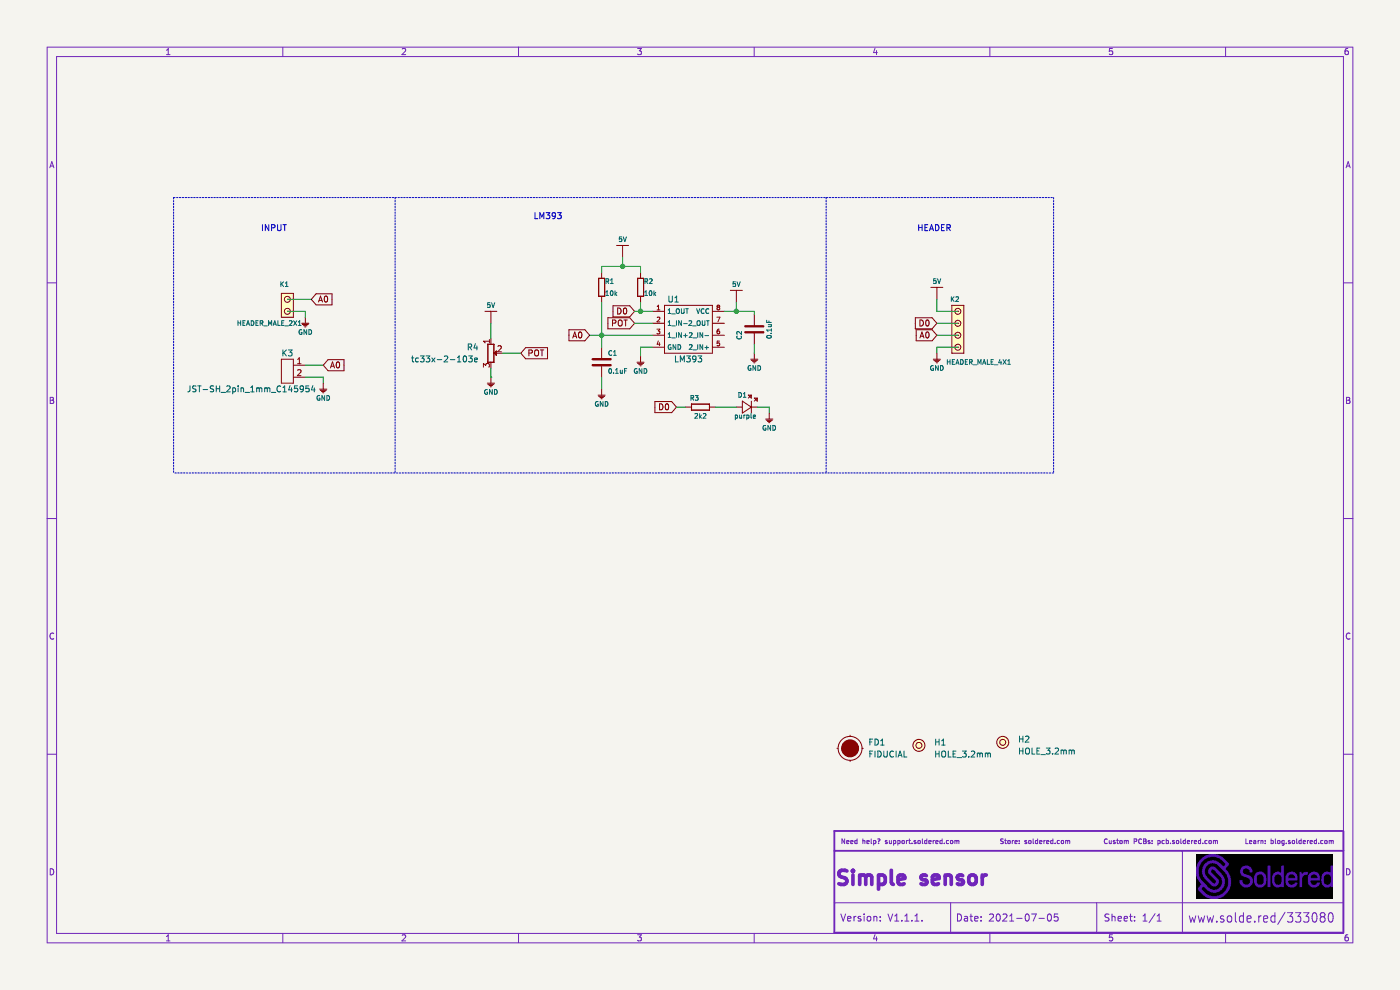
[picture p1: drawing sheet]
(kicad_sch (version 20210621) (generator eeschema)

 (paper "A4")

 (title_block
  (title "Simple sensor")
  (date "2021-07-05")
  (rev "V1.1.1.")
  (company "SOLDERED")
  (comment 1 "333080"))

 (lib_symbols
  (symbol "e-radionica.com schematics:0402LED" (pin_numbers hide) (pin_names (offset 0.254) hide) (in_bom yes) (on_board yes)
   (property "Reference" "D" (id 0) (at -0.635 2.54 0) (effects (font (size 1 1))))
   (property "Value" "0402LED" (id 1) (at 0 -2.54 0) (effects (font (size 1 1))))
   (property "Footprint" "e-radionica.com footprinti:0402LED" (id 2) (at 0 5.08 0) (effects (font (size 1 1)) hide))
   (property "Datasheet" "" (id 3) (at 0 0 0) (effects (font (size 1 1)) hide))
   (property "Package" "0402" (id 4) (at 0 0 0) (effects (font (size 1.27 1.27)) hide))
   (symbol "0402LED_0_1"
    (polyline (pts (xy -0.635 1.27) (xy 1.27 0)) (stroke (width 0.0006)) (fill (type none)))
    (polyline (pts (xy 0.635 1.905) (xy 1.27 2.54)) (stroke (width 0.0006)) (fill (type none)))
    (polyline (pts (xy 1.27 1.27) (xy 1.27 -1.27)) (stroke (width 0.0006)) (fill (type none)))
    (polyline (pts (xy 1.905 1.27) (xy 2.54 1.905)) (stroke (width 0.0006)) (fill (type none)))
    (polyline (pts (xy -0.635 1.27) (xy -0.635 -1.27) (xy 1.27 0)) (stroke (width 0.0006)) (fill (type none)))
    (polyline (pts (xy 1.27 2.54) (xy 0.635 2.54) (xy 1.27 1.905) (xy 1.27 2.54)) (stroke (width 0.0006)) (fill (type none)))
    (polyline (pts (xy 2.54 1.905) (xy 1.905 1.905) (xy 2.54 1.27) (xy 2.54 1.905)) (stroke (width 0.0006)) (fill (type none))))
   (symbol "0402LED_1_1"
    (pin passive line (at -1.905 0 0) (length 1.27) (name "A" (effects (font (size 1.27 1.27)))) (number "1" (effects (font (size 1.27 1.27)))))
    (pin passive line (at 2.54 0 180) (length 1.27) (name "K" (effects (font (size 1.27 1.27)))) (number "2" (effects (font (size 1.27 1.27)))))))
  (symbol "e-radionica.com schematics:0402R" (pin_numbers hide) (pin_names (offset 0.254)) (in_bom yes) (on_board yes)
   (property "Reference" "R" (id 0) (at -1.905 1.27 0) (effects (font (size 1 1))))
   (property "Value" "0402R" (id 1) (at 0 -1.27 0) (effects (font (size 1 1))))
   (property "Footprint" "e-radionica.com footprinti:0402R" (id 2) (at -2.54 1.905 0) (effects (font (size 1 1)) hide))
   (property "Datasheet" "" (id 3) (at -2.54 1.905 0) (effects (font (size 1 1)) hide))
   (symbol "0402R_0_1"
    (rectangle (start -1.905 -0.635) (end 1.905 -0.6604) (stroke (width 0.1)) (fill (type none)))
    (rectangle (start -1.905 0.635) (end -1.8796 -0.635) (stroke (width 0.1)) (fill (type none)))
    (rectangle (start -1.905 0.635) (end 1.905 0.6096) (stroke (width 0.1)) (fill (type none)))
    (rectangle (start 1.905 0.635) (end 1.9304 -0.635) (stroke (width 0.1)) (fill (type none))))
   (symbol "0402R_1_1"
    (pin passive line (at -3.175 0 0) (length 1.27) (name "~" (effects (font (size 1.27 1.27)))) (number "1" (effects (font (size 1.27 1.27)))))
    (pin passive line (at 3.175 0 180) (length 1.27) (name "~" (effects (font (size 1.27 1.27)))) (number "2" (effects (font (size 1.27 1.27)))))))
  (symbol "e-radionica.com schematics:0603C" (pin_numbers hide) (pin_names (offset 0.002)) (in_bom yes) (on_board yes)
   (property "Reference" "C" (id 0) (at -0.635 3.175 0) (effects (font (size 1 1))))
   (property "Value" "0603C" (id 1) (at 0 -3.175 0) (effects (font (size 1 1))))
   (property "Footprint" "e-radionica.com footprinti:0603C" (id 2) (at 0 0 0) (effects (font (size 1 1)) hide))
   (property "Datasheet" "" (id 3) (at 0 0 0) (effects (font (size 1 1)) hide))
   (symbol "0603C_0_1"
    (polyline (pts (xy -0.635 1.905) (xy -0.635 -1.905)) (stroke (width 0.5)) (fill (type none)))
    (polyline (pts (xy 0.635 1.905) (xy 0.635 -1.905)) (stroke (width 0.5)) (fill (type none))))
   (symbol "0603C_1_1"
    (pin passive line (at -3.175 0 0) (length 2.54) (name "~" (effects (font (size 1.27 1.27)))) (number "1" (effects (font (size 1.27 1.27)))))
    (pin passive line (at 3.175 0 180) (length 2.54) (name "~" (effects (font (size 1.27 1.27)))) (number "2" (effects (font (size 1.27 1.27)))))))
  (symbol "e-radionica.com schematics:0603R" (pin_numbers hide) (pin_names (offset 0.254)) (in_bom yes) (on_board yes)
   (property "Reference" "R" (id 0) (at -1.905 1.905 0) (effects (font (size 1 1))))
   (property "Value" "0603R" (id 1) (at 0 -1.905 0) (effects (font (size 1 1))))
   (property "Footprint" "e-radionica.com footprinti:0603R" (id 2) (at -0.635 1.905 0) (effects (font (size 1 1)) hide))
   (property "Datasheet" "" (id 3) (at -0.635 1.905 0) (effects (font (size 1 1)) hide))
   (symbol "0603R_0_1"
    (rectangle (start -1.905 -0.635) (end 1.905 -0.6604) (stroke (width 0.1)) (fill (type none)))
    (rectangle (start -1.905 0.635) (end -1.8796 -0.635) (stroke (width 0.1)) (fill (type none)))
    (rectangle (start -1.905 0.635) (end 1.905 0.6096) (stroke (width 0.1)) (fill (type none)))
    (rectangle (start 1.905 0.635) (end 1.9304 -0.635) (stroke (width 0.1)) (fill (type none))))
   (symbol "0603R_1_1"
    (pin passive line (at -3.175 0 0) (length 1.27) (name "~" (effects (font (size 1.27 1.27)))) (number "1" (effects (font (size 1.27 1.27)))))
    (pin passive line (at 3.175 0 180) (length 1.27) (name "~" (effects (font (size 1.27 1.27)))) (number "2" (effects (font (size 1.27 1.27)))))))
  (symbol "e-radionica.com schematics:5V" (power) (pin_names (offset 0)) (in_bom yes) (on_board yes)
   (property "Reference" "#PWR" (id 0) (at 4.445 0 0) (effects (font (size 1 1)) hide))
   (property "Value" "5V" (id 1) (at 0 3.556 0) (effects (font (size 1 1))))
   (property "Footprint" "" (id 2) (at 4.445 3.81 0) (effects (font (size 1 1)) hide))
   (property "Datasheet" "" (id 3) (at 4.445 3.81 0) (effects (font (size 1 1)) hide))
   (symbol "5V_0_1"
    (polyline (pts (xy -1.27 2.54) (xy 1.27 2.54)) (stroke (width 0.0006)) (fill (type none)))
    (polyline (pts (xy 0 0) (xy 0 2.54)) (stroke (width 0)) (fill (type none))))
   (symbol "5V_1_1"
    (pin power_in line (at 0 0 90) (length 0) hide (name "5V" (effects (font (size 1.27 1.27)))) (number "1" (effects (font (size 1.27 1.27)))))))
  (symbol "e-radionica.com schematics:FIDUCIAL" (in_bom yes) (on_board yes)
   (property "Reference" "FD" (id 0) (at 0 3.81 0) (effects (font (size 1.27 1.27))))
   (property "Value" "FIDUCIAL" (id 1) (at 0 -3.81 0) (effects (font (size 1.27 1.27))))
   (property "Footprint" "e-radionica.com footprinti:FIDUCIAL_23" (id 2) (at 0.254 -5.334 0) (effects (font (size 1.27 1.27)) hide))
   (property "Datasheet" "" (id 3) (at 0 0 0) (effects (font (size 1.27 1.27)) hide))
   (symbol "FIDUCIAL_0_1"
    (circle (center 0 0) (radius 2.54) (stroke (width 0.0006)) (fill (type none)))
    (circle (center 0 0) (radius 1.7961) (stroke (width 0.001)) (fill (type outline)))
    (polyline (pts (xy -2.54 0) (xy -2.794 0)) (stroke (width 0.0006)) (fill (type none)))
    (polyline (pts (xy 0 -2.54) (xy 0 -2.794)) (stroke (width 0.0006)) (fill (type none)))
    (polyline (pts (xy 0 2.54) (xy 0 2.794)) (stroke (width 0.0006)) (fill (type none)))
    (polyline (pts (xy 2.54 0) (xy 2.794 0)) (stroke (width 0.0006)) (fill (type none)))))
  (symbol "e-radionica.com schematics:GND" (power) (pin_names (offset 0)) (in_bom yes) (on_board yes)
   (property "Reference" "#PWR" (id 0) (at 4.445 0 0) (effects (font (size 1 1)) hide))
   (property "Value" "GND" (id 1) (at 0 -2.921 0) (effects (font (size 1 1))))
   (property "Footprint" "" (id 2) (at 4.445 3.81 0) (effects (font (size 1 1)) hide))
   (property "Datasheet" "" (id 3) (at 4.445 3.81 0) (effects (font (size 1 1)) hide))
   (symbol "GND_0_1"
    (polyline (pts (xy -0.762 -1.27) (xy 0.762 -1.27)) (stroke (width 0.0006)) (fill (type none)))
    (polyline (pts (xy -0.635 -1.524) (xy 0.635 -1.524)) (stroke (width 0.0006)) (fill (type none)))
    (polyline (pts (xy -0.381 -1.778) (xy 0.381 -1.778)) (stroke (width 0.0006)) (fill (type none)))
    (polyline (pts (xy -0.127 -2.032) (xy 0.127 -2.032)) (stroke (width 0.0006)) (fill (type none)))
    (polyline (pts (xy 0 0) (xy 0 -1.27)) (stroke (width 0.0006)) (fill (type none))))
   (symbol "GND_1_1"
    (pin power_in line (at 0 0 270) (length 0) hide (name "GND" (effects (font (size 1.27 1.27)))) (number "1" (effects (font (size 1.27 1.27)))))))
  (symbol "e-radionica.com schematics:HEADER_MALE_2X1" (pin_numbers hide) (pin_names hide) (in_bom yes) (on_board yes)
   (property "Reference" "K" (id 0) (at -1.27 5.08 0) (effects (font (size 1 1))))
   (property "Value" "HEADER_MALE_2X1" (id 1) (at 0 -2.54 0) (effects (font (size 1 1))))
   (property "Footprint" "e-radionica.com footprinti:HEADER_MALE_2X1" (id 2) (at 0 0 0) (effects (font (size 1 1)) hide))
   (property "Datasheet" "" (id 3) (at 0 0 0) (effects (font (size 1 1)) hide))
   (symbol "HEADER_MALE_2X1_0_1"
    (circle (center 0 0) (radius 0.635) (stroke (width 0.0006)) (fill (type none)))
    (circle (center 0 2.54) (radius 0.635) (stroke (width 0.0006)) (fill (type none)))
    (rectangle (start 1.27 -1.27) (end -1.27 3.81) (stroke (width 0.001)) (fill (type background))))
   (symbol "HEADER_MALE_2X1_1_1"
    (pin passive line (at 0 0 180) (length 0) (name "~" (effects (font (size 1 1)))) (number "1" (effects (font (size 1 1)))))
    (pin passive line (at 0 2.54 180) (length 0) (name "~" (effects (font (size 1 1)))) (number "2" (effects (font (size 1 1)))))))
  (symbol "e-radionica.com schematics:HEADER_MALE_4X1" (pin_numbers hide) (pin_names hide) (in_bom yes) (on_board yes)
   (property "Reference" "K" (id 0) (at -0.635 7.62 0) (effects (font (size 1 1))))
   (property "Value" "HEADER_MALE_4X1" (id 1) (at 0 -5.08 0) (effects (font (size 1 1))))
   (property "Footprint" "e-radionica.com footprinti:HEADER_MALE_4X1" (id 2) (at 0 -2.54 0) (effects (font (size 1 1)) hide))
   (property "Datasheet" "" (id 3) (at 0 -2.54 0) (effects (font (size 1 1)) hide))
   (symbol "HEADER_MALE_4X1_0_1"
    (circle (center 0 -2.54) (radius 0.635) (stroke (width 0.0006)) (fill (type none)))
    (circle (center 0 0) (radius 0.635) (stroke (width 0.0006)) (fill (type none)))
    (circle (center 0 2.54) (radius 0.635) (stroke (width 0.0006)) (fill (type none)))
    (circle (center 0 5.08) (radius 0.635) (stroke (width 0.0006)) (fill (type none)))
    (rectangle (start 1.27 -3.81) (end -1.27 6.35) (stroke (width 0.001)) (fill (type background))))
   (symbol "HEADER_MALE_4X1_1_1"
    (pin passive line (at 0 -2.54 180) (length 0) (name "~" (effects (font (size 1 1)))) (number "1" (effects (font (size 1 1)))))
    (pin passive line (at 0 0 180) (length 0) (name "~" (effects (font (size 1 1)))) (number "2" (effects (font (size 1 1)))))
    (pin passive line (at 0 2.54 180) (length 0) (name "~" (effects (font (size 1 1)))) (number "3" (effects (font (size 1 1)))))
    (pin passive line (at 0 5.08 180) (length 0) (name "~" (effects (font (size 1 1)))) (number "4" (effects (font (size 1 1)))))))
  (symbol "e-radionica.com schematics:HOLE_3.2mm" (pin_numbers hide) (pin_names hide) (in_bom yes) (on_board yes)
   (property "Reference" "H" (id 0) (at 0 2.54 0) (effects (font (size 1.27 1.27))))
   (property "Value" "HOLE_3.2mm" (id 1) (at 0 -2.54 0) (effects (font (size 1.27 1.27))))
   (property "Footprint" "e-radionica.com footprinti:HOLE_3.2mm" (id 2) (at 0 0 0) (effects (font (size 1.27 1.27)) hide))
   (property "Datasheet" "" (id 3) (at 0 0 0) (effects (font (size 1.27 1.27)) hide))
   (symbol "HOLE_3.2mm_0_1"
    (circle (center 0 0) (radius 0.635) (stroke (width 0.0006)) (fill (type none)))
    (circle (center 0 0) (radius 1.27) (stroke (width 0.001)) (fill (type background)))))
  (symbol "e-radionica.com schematics:JST-SH_2pin_1mm_C145954" (in_bom yes) (on_board yes)
   (property "Reference" "K" (id 0) (at 0 5.715 0) (effects (font (size 1.27 1.27))))
   (property "Value" "JST-SH_2pin_1mm_C145954" (id 1) (at 0 -3.81 0) (effects (font (size 1.27 1.27))))
   (property "Footprint" "e-radionica.com footprinti:JST-SH_2pin_1mm_C145954" (id 2) (at 0 0 0) (effects (font (size 1.27 1.27)) hide))
   (property "Datasheet" "" (id 3) (at 0 0 0) (effects (font (size 1.27 1.27)) hide))
   (symbol "JST-SH_2pin_1mm_C145954_0_1"
    (rectangle (start 1.27 -2.54) (end -1.27 2.54) (stroke (width 0.0006)) (fill (type none))))
   (symbol "JST-SH_2pin_1mm_C145954_1_1"
    (pin passive line (at 3.81 1.27 180) (length 2.54) (name "" (effects (font (size 1.27 1.27)))) (number "1" (effects (font (size 1.27 1.27)))))
    (pin passive line (at 3.81 -1.27 180) (length 2.54) (name "" (effects (font (size 1.27 1.27)))) (number "2" (effects (font (size 1.27 1.27)))))))
  (symbol "e-radionica.com schematics:LM393" (in_bom yes) (on_board yes)
   (property "Reference" "U" (id 0) (at 0 6.35 0) (effects (font (size 1.27 1.27))))
   (property "Value" "LM393" (id 1) (at 0 -6.35 0) (effects (font (size 1.27 1.27))))
   (property "Footprint" "e-radionica.com footprinti:SOIC−8" (id 2) (at 3.81 -2.54 0) (effects (font (size 1.27 1.27)) hide))
   (property "Datasheet" "" (id 3) (at 3.81 -2.54 0) (effects (font (size 1.27 1.27)) hide))
   (symbol "LM393_0_1"
    (rectangle (start -5.08 5.08) (end 5.08 -5.08) (stroke (width 0.0006)) (fill (type none))))
   (symbol "LM393_1_1"
    (pin power_in line (at -7.62 3.81 0) (length 2.54) (name "1_OUT" (effects (font (size 1 1)))) (number "1" (effects (font (size 1 1)))))
    (pin input line (at -7.62 1.27 0) (length 2.54) (name "1_IN-" (effects (font (size 1 1)))) (number "2" (effects (font (size 1 1)))))
    (pin power_in line (at -7.62 -1.27 0) (length 2.54) (name "1_IN+" (effects (font (size 1 1)))) (number "3" (effects (font (size 1 1)))))
    (pin passive line (at -7.62 -3.81 0) (length 2.54) (name "GND" (effects (font (size 1 1)))) (number "4" (effects (font (size 1 1)))))
    (pin power_in line (at 7.62 -3.81 180) (length 2.54) (name "2_IN+" (effects (font (size 1 1)))) (number "5" (effects (font (size 1 1)))))
    (pin power_in line (at 7.62 -1.27 180) (length 2.54) (name "2_IN-" (effects (font (size 1 1)))) (number "6" (effects (font (size 1 1)))))
    (pin power_out line (at 7.62 1.27 180) (length 2.54) (name "2_OUT" (effects (font (size 1 1)))) (number "7" (effects (font (size 1 1)))))
    (pin power_in line (at 7.62 3.81 180) (length 2.54) (name "VCC" (effects (font (size 1 1)))) (number "8" (effects (font (size 1 1)))))))
  (symbol "e-radionica.com schematics:tc33x-2-103e" (in_bom yes) (on_board yes)
   (property "Reference" "R" (id 0) (at -1.778 3.302 0) (effects (font (size 1.27 1.27))))
   (property "Value" "tc33x-2-103e" (id 1) (at 0 -2.54 0) (effects (font (size 1.27 1.27))))
   (property "Footprint" "e-radionica.com footprinti:tc33x-2-103e" (id 2) (at 0 -5.08 0) (effects (font (size 1.27 1.27)) hide))
   (property "Datasheet" "" (id 3) (at -0.0508 -0.0508 0) (effects (font (size 1.27 1.27)) hide))
   (symbol "tc33x-2-103e_0_1"
    (rectangle (start -1.905 -0.635) (end 1.905 -0.6604) (stroke (width 0.1)) (fill (type none)))
    (rectangle (start -1.905 0.635) (end -1.8796 -0.635) (stroke (width 0.1)) (fill (type none)))
    (rectangle (start -1.905 0.635) (end 1.905 0.6096) (stroke (width 0.1)) (fill (type none)))
    (rectangle (start 1.905 0.635) (end 1.9304 -0.635) (stroke (width 0.1)) (fill (type none)))
    (polyline (pts (xy -0.4318 1.1684) (xy 0.4826 1.1684) (xy 0 0.635) (xy -0.4064 1.0922) (xy -0.4826 1.1684) (xy 0 0.7874) (xy 0.3048 1.1176) (xy -0.254 1.0668) (xy 0.0254 0.8636) (xy 0.0762 1.0414) (xy -0.0254 0.9652)) (stroke (width 0.0006)) (fill (type none))))
   (symbol "tc33x-2-103e_1_1"
    (pin passive line (at -3.175 0 0) (length 1.27) (name "~" (effects (font (size 1.27 1.27)))) (number "1" (effects (font (size 1.27 1.27)))))
    (pin passive line (at 0 2.4892 270) (length 1.27) (name "" (effects (font (size 1.27 1.27)))) (number "2" (effects (font (size 1.27 1.27)))))
    (pin passive line (at 3.175 0.0002 180) (length 1.27) (name "~" (effects (font (size 1.27 1.27)))) (number "3" (effects (font (size 1.27 1.27))))))))

 (junction (at 127.635 71.12) (diameter 0.9144) (color 0 0 0 0))
 (junction (at 132.08 56.515) (diameter 0.9144) (color 0 0 0 0))
 (junction (at 135.89 66.04) (diameter 0.9144) (color 0 0 0 0))
 (junction (at 156.21 66.04) (diameter 0.9144) (color 0 0 0 0))

 (wire (pts (xy 60.96 63.5) (xy 66.04 63.5)) (stroke (width 0) (type solid) (color 0 0 0 0)))
 (wire (pts (xy 60.96 66.04) (xy 64.77 66.04)) (stroke (width 0) (type solid) (color 0 0 0 0)))
 (wire (pts (xy 64.77 66.04) (xy 64.77 67.31)) (stroke (width 0) (type solid) (color 0 0 0 0)))
 (wire (pts (xy 64.77 77.47) (xy 68.58 77.47)) (stroke (width 0) (type solid) (color 0 0 0 0)))
 (wire (pts (xy 64.77 80.01) (xy 68.58 80.01)) (stroke (width 0) (type solid) (color 0 0 0 0)))
 (wire (pts (xy 68.58 80.01) (xy 68.58 81.28)) (stroke (width 0) (type solid) (color 0 0 0 0)))
 (wire (pts (xy 104.14 68.58) (xy 104.14 71.755)) (stroke (width 0) (type solid) (color 0 0 0 0)))
 (wire (pts (xy 104.14 80.01) (xy 104.1402 80.01)) (stroke (width 0) (type solid) (color 0 0 0 0)))
 (wire (pts (xy 104.1402 78.105) (xy 104.1402 80.01)) (stroke (width 0) (type solid) (color 0 0 0 0)))
 (wire (pts (xy 106.6292 74.93) (xy 110.49 74.93)) (stroke (width 0) (type solid) (color 0 0 0 0)))
 (wire (pts (xy 125.095 71.12) (xy 127.635 71.12)) (stroke (width 0) (type solid) (color 0 0 0 0)))
 (wire (pts (xy 127.635 56.515) (xy 132.08 56.515)) (stroke (width 0) (type solid) (color 0 0 0 0)))
 (wire (pts (xy 127.635 57.785) (xy 127.635 56.515)) (stroke (width 0) (type solid) (color 0 0 0 0)))
 (wire (pts (xy 127.635 64.135) (xy 127.635 71.12)) (stroke (width 0) (type solid) (color 0 0 0 0)))
 (wire (pts (xy 127.635 71.12) (xy 127.635 73.66)) (stroke (width 0) (type solid) (color 0 0 0 0)))
 (wire (pts (xy 127.635 71.12) (xy 138.43 71.12)) (stroke (width 0) (type solid) (color 0 0 0 0)))
 (wire (pts (xy 127.635 80.01) (xy 127.635 82.55)) (stroke (width 0) (type solid) (color 0 0 0 0)))
 (wire (pts (xy 132.08 56.515) (xy 132.08 54.61)) (stroke (width 0) (type solid) (color 0 0 0 0)))
 (wire (pts (xy 132.08 56.515) (xy 135.89 56.515)) (stroke (width 0) (type solid) (color 0 0 0 0)))
 (wire (pts (xy 134.62 66.04) (xy 135.89 66.04)) (stroke (width 0) (type solid) (color 0 0 0 0)))
 (wire (pts (xy 134.62 68.58) (xy 138.43 68.58)) (stroke (width 0) (type solid) (color 0 0 0 0)))
 (wire (pts (xy 135.89 56.515) (xy 135.89 57.785)) (stroke (width 0) (type solid) (color 0 0 0 0)))
 (wire (pts (xy 135.89 64.135) (xy 135.89 66.04)) (stroke (width 0) (type solid) (color 0 0 0 0)))
 (wire (pts (xy 135.89 66.04) (xy 138.43 66.04)) (stroke (width 0) (type solid) (color 0 0 0 0)))
 (wire (pts (xy 135.89 73.66) (xy 135.89 75.565)) (stroke (width 0) (type solid) (color 0 0 0 0)))
 (wire (pts (xy 138.43 73.66) (xy 135.89 73.66)) (stroke (width 0) (type solid) (color 0 0 0 0)))
 (wire (pts (xy 143.51 86.36) (xy 145.415 86.36)) (stroke (width 0) (type solid) (color 0 0 0 0)))
 (wire (pts (xy 151.765 86.36) (xy 156.21 86.36)) (stroke (width 0) (type solid) (color 0 0 0 0)))
 (wire (pts (xy 153.67 66.04) (xy 156.21 66.04)) (stroke (width 0) (type solid) (color 0 0 0 0)))
 (wire (pts (xy 156.21 66.04) (xy 156.21 64.135)) (stroke (width 0) (type solid) (color 0 0 0 0)))
 (wire (pts (xy 160.02 66.04) (xy 156.21 66.04)) (stroke (width 0) (type solid) (color 0 0 0 0)))
 (wire (pts (xy 160.02 66.675) (xy 160.02 66.04)) (stroke (width 0) (type solid) (color 0 0 0 0)))
 (wire (pts (xy 160.02 73.025) (xy 160.02 74.93)) (stroke (width 0) (type solid) (color 0 0 0 0)))
 (wire (pts (xy 160.655 86.36) (xy 163.195 86.36)) (stroke (width 0) (type solid) (color 0 0 0 0)))
 (wire (pts (xy 163.195 86.36) (xy 163.195 87.63)) (stroke (width 0) (type solid) (color 0 0 0 0)))
 (wire (pts (xy 198.755 66.04) (xy 198.755 63.5)) (stroke (width 0) (type solid) (color 0 0 0 0)))
 (wire (pts (xy 198.755 68.58) (xy 203.2 68.58)) (stroke (width 0) (type solid) (color 0 0 0 0)))
 (wire (pts (xy 198.755 71.12) (xy 203.2 71.12)) (stroke (width 0) (type solid) (color 0 0 0 0)))
 (wire (pts (xy 198.755 73.66) (xy 198.755 74.93)) (stroke (width 0) (type solid) (color 0 0 0 0)))
 (wire (pts (xy 203.2 66.04) (xy 198.755 66.04)) (stroke (width 0) (type solid) (color 0 0 0 0)))
 (wire (pts (xy 203.2 73.66) (xy 198.755 73.66)) (stroke (width 0) (type solid) (color 0 0 0 0)))
 (polyline (pts (xy 36.83 41.91) (xy 36.83 100.33)) (stroke (width 0) (type dash) (color 0 0 0 0)))
 (polyline (pts (xy 36.83 41.91) (xy 223.52 41.91)) (stroke (width 0) (type dash) (color 0 0 0 0)))
 (polyline (pts (xy 83.82 41.91) (xy 83.82 100.33)) (stroke (width 0) (type dash) (color 0 0 0 0)))
 (polyline (pts (xy 175.26 41.91) (xy 175.26 100.33)) (stroke (width 0) (type dash) (color 0 0 0 0)))
 (polyline (pts (xy 223.52 41.91) (xy 223.52 100.33)) (stroke (width 0) (type dash) (color 0 0 0 0)))
 (polyline (pts (xy 223.52 100.33) (xy 36.83 100.33)) (stroke (width 0) (type dash) (color 0 0 0 0)))

 (text "INPUT" (at 60.96 49.53 180) (effects (font (size 1.27 1.27)) (justify right bottom)))
 (text "LM393" (at 119.38 46.99 180) (effects (font (size 1.27 1.27)) (justify right bottom)))
 (text "HEADER" (at 201.93 49.53 180) (effects (font (size 1.27 1.27)) (justify right bottom)))

 (global_label "A0" (shape input) (at 66.04 63.5 0) (effects (font (size 1.27 1.27)) (justify left))
  (property "Intersheet References" "${INTERSHEET_REFS}" (id 0) (at 72.2752 63.4206 0) (effects (font (size 1.27 1.27)) (justify left) hide)))
 (global_label "A0" (shape input) (at 68.58 77.47 0) (effects (font (size 1.27 1.27)) (justify left))
  (property "Intersheet References" "${INTERSHEET_REFS}" (id 0) (at 74.8152 77.3906 0) (effects (font (size 1.27 1.27)) (justify left) hide)))
 (global_label "POT" (shape input) (at 110.49 74.93 0) (effects (font (size 1.27 1.27)) (justify left))
  (property "Intersheet References" "${INTERSHEET_REFS}" (id 0) (at 117.9952 74.8506 0) (effects (font (size 1.27 1.27)) (justify left) hide)))
 (global_label "A0" (shape input) (at 125.095 71.12 180) (effects (font (size 1.27 1.27)) (justify right))
  (property "Intersheet References" "${INTERSHEET_REFS}" (id 0) (at 118.8598 71.0406 0) (effects (font (size 1.27 1.27)) (justify right) hide)))
 (global_label "D0" (shape input) (at 134.62 66.04 180) (effects (font (size 1.27 1.27)) (justify right))
  (property "Intersheet References" "${INTERSHEET_REFS}" (id 0) (at 128.2034 66.1194 0) (effects (font (size 1.27 1.27)) (justify right) hide)))
 (global_label "POT" (shape input) (at 134.62 68.58 180) (effects (font (size 1.27 1.27)) (justify right))
  (property "Intersheet References" "${INTERSHEET_REFS}" (id 0) (at 127.1148 68.5006 0) (effects (font (size 1.27 1.27)) (justify right) hide)))
 (global_label "D0" (shape input) (at 143.51 86.36 180) (effects (font (size 1.27 1.27)) (justify right))
  (property "Intersheet References" "${INTERSHEET_REFS}" (id 0) (at 137.0934 86.2806 0) (effects (font (size 1.27 1.27)) (justify right) hide)))
 (global_label "D0" (shape input) (at 198.755 68.58 180) (effects (font (size 1.27 1.27)) (justify right))
  (property "Intersheet References" "${INTERSHEET_REFS}" (id 0) (at 192.3384 68.5006 0) (effects (font (size 1.27 1.27)) (justify right) hide)))
 (global_label "A0" (shape input) (at 198.755 71.12 180) (effects (font (size 1.27 1.27)) (justify right))
  (property "Intersheet References" "${INTERSHEET_REFS}" (id 0) (at 192.5198 71.0406 0) (effects (font (size 1.27 1.27)) (justify right) hide)))

 (symbol (lib_id "e-radionica.com schematics:GND") (at 64.77 67.31 0) (unit 1) (in_bom yes) (on_board yes)
  (property "Reference" "#PWR02" (id 0) (at 69.215 67.31 0) (effects (font (size 1 1)) hide))
  (property "Value" "GND" (id 1) (at 64.77 70.485 0) (effects (font (size 1 1))))
  (property "Footprint" "" (id 2) (at 69.215 63.5 0) (effects (font (size 1 1)) hide))
  (property "Datasheet" "" (id 3) (at 69.215 63.5 0) (effects (font (size 1 1)) hide)) (pin "1"))

 (symbol (lib_id "e-radionica.com schematics:GND") (at 68.58 81.28 0) (unit 1) (in_bom yes) (on_board yes)
  (property "Reference" "#PWR01" (id 0) (at 73.025 81.28 0) (effects (font (size 1 1)) hide))
  (property "Value" "GND" (id 1) (at 68.58 84.455 0) (effects (font (size 1 1))))
  (property "Footprint" "" (id 2) (at 73.025 77.47 0) (effects (font (size 1 1)) hide))
  (property "Datasheet" "" (id 3) (at 73.025 77.47 0) (effects (font (size 1 1)) hide)) (pin "1"))

 (symbol (lib_id "e-radionica.com schematics:GND") (at 104.14 80.01 0) (unit 1) (in_bom yes) (on_board yes)
  (property "Reference" "#PWR05" (id 0) (at 108.585 80.01 0) (effects (font (size 1 1)) hide))
  (property "Value" "GND" (id 1) (at 104.14 83.185 0) (effects (font (size 1 1))))
  (property "Footprint" "" (id 2) (at 108.585 76.2 0) (effects (font (size 1 1)) hide))
  (property "Datasheet" "" (id 3) (at 108.585 76.2 0) (effects (font (size 1 1)) hide)) (pin "1"))

 (symbol (lib_id "e-radionica.com schematics:GND") (at 127.635 82.55 0) (unit 1) (in_bom yes) (on_board yes)
  (property "Reference" "#PWR06" (id 0) (at 132.08 82.55 0) (effects (font (size 1 1)) hide))
  (property "Value" "GND" (id 1) (at 127.635 85.725 0) (effects (font (size 1 1))))
  (property "Footprint" "" (id 2) (at 132.08 78.74 0) (effects (font (size 1 1)) hide))
  (property "Datasheet" "" (id 3) (at 132.08 78.74 0) (effects (font (size 1 1)) hide)) (pin "1"))

 (symbol (lib_id "e-radionica.com schematics:GND") (at 135.89 75.565 0) (unit 1) (in_bom yes) (on_board yes)
  (property "Reference" "#PWR08" (id 0) (at 140.335 75.565 0) (effects (font (size 1 1)) hide))
  (property "Value" "GND" (id 1) (at 135.89 78.74 0) (effects (font (size 1 1))))
  (property "Footprint" "" (id 2) (at 140.335 71.755 0) (effects (font (size 1 1)) hide))
  (property "Datasheet" "" (id 3) (at 140.335 71.755 0) (effects (font (size 1 1)) hide)) (pin "1"))

 (symbol (lib_id "e-radionica.com schematics:GND") (at 160.02 74.93 0) (unit 1) (in_bom yes) (on_board yes)
  (property "Reference" "#PWR010" (id 0) (at 164.465 74.93 0) (effects (font (size 1 1)) hide))
  (property "Value" "GND" (id 1) (at 160.02 78.105 0) (effects (font (size 1 1))))
  (property "Footprint" "" (id 2) (at 164.465 71.12 0) (effects (font (size 1 1)) hide))
  (property "Datasheet" "" (id 3) (at 164.465 71.12 0) (effects (font (size 1 1)) hide)) (pin "1"))

 (symbol (lib_id "e-radionica.com schematics:GND") (at 163.195 87.63 0) (unit 1) (in_bom yes) (on_board yes)
  (property "Reference" "#PWR011" (id 0) (at 167.64 87.63 0) (effects (font (size 1 1)) hide))
  (property "Value" "GND" (id 1) (at 163.195 90.805 0) (effects (font (size 1 1))))
  (property "Footprint" "" (id 2) (at 167.64 83.82 0) (effects (font (size 1 1)) hide))
  (property "Datasheet" "" (id 3) (at 167.64 83.82 0) (effects (font (size 1 1)) hide)) (pin "1"))

 (symbol (lib_id "e-radionica.com schematics:GND") (at 198.755 74.93 0) (unit 1) (in_bom yes) (on_board yes)
  (property "Reference" "#PWR013" (id 0) (at 203.2 74.93 0) (effects (font (size 1 1)) hide))
  (property "Value" "GND" (id 1) (at 198.755 78.105 0) (effects (font (size 1 1))))
  (property "Footprint" "" (id 2) (at 203.2 71.12 0) (effects (font (size 1 1)) hide))
  (property "Datasheet" "" (id 3) (at 203.2 71.12 0) (effects (font (size 1 1)) hide)) (pin "1"))

 (symbol (lib_id "e-radionica.com schematics:HOLE_3.2mm") (at 194.945 158.115 0) (unit 1) (in_bom yes) (on_board yes)
  (property "Reference" "H1" (id 0) (at 198.12 157.48 0) (effects (font (size 1.27 1.27)) (justify left)))
  (property "Value" "HOLE_3.2mm" (id 1) (at 198.12 160.02 0) (effects (font (size 1.27 1.27)) (justify left)))
  (property "Footprint" "e-radionica.com footprinti:HOLE_3.2mm" (id 2) (at 194.945 158.115 0) (effects (font (size 1.27 1.27)) hide))
  (property "Datasheet" "" (id 3) (at 194.945 158.115 0) (effects (font (size 1.27 1.27)) hide)))

 (symbol (lib_id "e-radionica.com schematics:HOLE_3.2mm") (at 212.725 157.48 0) (unit 1) (in_bom yes) (on_board yes)
  (property "Reference" "H2" (id 0) (at 215.9 156.845 0) (effects (font (size 1.27 1.27)) (justify left)))
  (property "Value" "HOLE_3.2mm" (id 1) (at 215.9 159.385 0) (effects (font (size 1.27 1.27)) (justify left)))
  (property "Footprint" "e-radionica.com footprinti:HOLE_3.2mm" (id 2) (at 212.725 157.48 0) (effects (font (size 1.27 1.27)) hide))
  (property "Datasheet" "" (id 3) (at 212.725 157.48 0) (effects (font (size 1.27 1.27)) hide)))

 (symbol (lib_id "e-radionica.com schematics:5V") (at 104.14 68.58 0) (unit 1) (in_bom yes) (on_board yes)
  (property "Reference" "#PWR04" (id 0) (at 108.585 68.58 0) (effects (font (size 1 1)) hide))
  (property "Value" "5V" (id 1) (at 104.14 64.77 0) (effects (font (size 1 1))))
  (property "Footprint" "" (id 2) (at 108.585 64.77 0) (effects (font (size 1 1)) hide))
  (property "Datasheet" "" (id 3) (at 108.585 64.77 0) (effects (font (size 1 1)) hide)) (pin "1"))

 (symbol (lib_id "e-radionica.com schematics:5V") (at 132.08 54.61 0) (unit 1) (in_bom yes) (on_board yes)
  (property "Reference" "#PWR07" (id 0) (at 136.525 54.61 0) (effects (font (size 1 1)) hide))
  (property "Value" "5V" (id 1) (at 132.08 50.8 0) (effects (font (size 1 1))))
  (property "Footprint" "" (id 2) (at 136.525 50.8 0) (effects (font (size 1 1)) hide))
  (property "Datasheet" "" (id 3) (at 136.525 50.8 0) (effects (font (size 1 1)) hide)) (pin "1"))

 (symbol (lib_id "e-radionica.com schematics:5V") (at 156.21 64.135 0) (unit 1) (in_bom yes) (on_board yes)
  (property "Reference" "#PWR09" (id 0) (at 160.655 64.135 0) (effects (font (size 1 1)) hide))
  (property "Value" "5V" (id 1) (at 156.21 60.325 0) (effects (font (size 1 1))))
  (property "Footprint" "" (id 2) (at 160.655 60.325 0) (effects (font (size 1 1)) hide))
  (property "Datasheet" "" (id 3) (at 160.655 60.325 0) (effects (font (size 1 1)) hide)) (pin "1"))

 (symbol (lib_id "e-radionica.com schematics:5V") (at 198.755 63.5 0) (unit 1) (in_bom yes) (on_board yes)
  (property "Reference" "#PWR012" (id 0) (at 203.2 63.5 0) (effects (font (size 1 1)) hide))
  (property "Value" "5V" (id 1) (at 198.755 59.69 0) (effects (font (size 1 1))))
  (property "Footprint" "" (id 2) (at 203.2 59.69 0) (effects (font (size 1 1)) hide))
  (property "Datasheet" "" (id 3) (at 203.2 59.69 0) (effects (font (size 1 1)) hide)) (pin "1"))

 (symbol (lib_id "e-radionica.com schematics:0603R") (at 127.635 60.96 90) (unit 1) (in_bom yes) (on_board yes)
  (property "Reference" "R1" (id 0) (at 128.27 59.69 90) (effects (font (size 1 1)) (justify right)))
  (property "Value" "10k" (id 1) (at 128.27 62.23 90) (effects (font (size 1 1)) (justify right)))
  (property "Footprint" "e-radionica.com footprinti:0603R" (id 2) (at 125.73 61.595 0) (effects (font (size 1 1)) hide))
  (property "Datasheet" "" (id 3) (at 125.73 61.595 0) (effects (font (size 1 1)) hide)) (pin "1") (pin "2"))

 (symbol (lib_id "e-radionica.com schematics:0603R") (at 135.89 60.96 90) (unit 1) (in_bom yes) (on_board yes)
  (property "Reference" "R2" (id 0) (at 136.525 59.69 90) (effects (font (size 1 1)) (justify right)))
  (property "Value" "10k" (id 1) (at 136.525 62.23 90) (effects (font (size 1 1)) (justify right)))
  (property "Footprint" "e-radionica.com footprinti:0603R" (id 2) (at 133.985 61.595 0) (effects (font (size 1 1)) hide))
  (property "Datasheet" "" (id 3) (at 133.985 61.595 0) (effects (font (size 1 1)) hide)) (pin "1") (pin "2"))

 (symbol (lib_id "e-radionica.com schematics:0402R") (at 148.59 86.36 0) (unit 1) (in_bom yes) (on_board yes)
  (property "Reference" "R3" (id 0) (at 147.32 84.455 0) (effects (font (size 1 1))))
  (property "Value" "2k2" (id 1) (at 148.59 88.265 0) (effects (font (size 1 1))))
  (property "Footprint" "e-radionica.com footprinti:0402R" (id 2) (at 146.05 84.455 0) (effects (font (size 1 1)) hide))
  (property "Datasheet" "" (id 3) (at 146.05 84.455 0) (effects (font (size 1 1)) hide)) (pin "1") (pin "2"))

 (symbol (lib_id "e-radionica.com schematics:HEADER_MALE_2X1") (at 60.96 66.04 0) (unit 1) (in_bom yes) (on_board yes)
  (property "Reference" "K1" (id 0) (at 60.325 60.325 0) (effects (font (size 1 1))))
  (property "Value" "HEADER_MALE_2X1" (id 1) (at 57.15 68.58 0) (effects (font (size 1 1))))
  (property "Footprint" "e-radionica.com footprinti:HEADER_MALE_2X1" (id 2) (at 60.96 66.04 0) (effects (font (size 1 1)) hide))
  (property "Datasheet" "" (id 3) (at 60.96 66.04 0) (effects (font (size 1 1)) hide)) (pin "1") (pin "2"))

 (symbol (lib_id "e-radionica.com schematics:0402LED") (at 158.115 86.36 0) (unit 1) (in_bom yes) (on_board yes)
  (property "Reference" "D1" (id 0) (at 157.48 83.82 0) (effects (font (size 1 1))))
  (property "Value" "purple" (id 1) (at 158.115 88.265 0) (effects (font (size 1 1))))
  (property "Footprint" "e-radionica.com footprinti:0402LED" (id 2) (at 158.115 81.28 0) (effects (font (size 1 1)) hide))
  (property "Datasheet" "" (id 3) (at 158.115 86.36 0) (effects (font (size 1 1)) hide))
  (property "Package" "0402" (id 4) (at 158.115 86.36 0) (effects (font (size 1.27 1.27)) hide)) (pin "1") (pin "2"))

 (symbol (lib_id "e-radionica.com schematics:tc33x-2-103e") (at 104.14 74.93 270) (unit 1) (in_bom yes) (on_board yes)
  (property "Reference" "R4" (id 0) (at 101.6 73.66 90) (effects (font (size 1.27 1.27)) (justify right)))
  (property "Value" "tc33x-2-103e" (id 1) (at 101.6 76.2 90) (effects (font (size 1.27 1.27)) (justify right)))
  (property "Footprint" "e-radionica.com footprinti:tc33x-2-103e" (id 2) (at 99.06 74.93 0) (effects (font (size 1.27 1.27)) hide))
  (property "Datasheet" "" (id 3) (at 104.0892 74.8792 0) (effects (font (size 1.27 1.27)) hide)) (pin "1") (pin "2") (pin "3"))

 (symbol (lib_id "e-radionica.com schematics:HEADER_MALE_4X1") (at 203.2 71.12 0) (unit 1) (in_bom yes) (on_board yes)
  (property "Reference" "K2" (id 0) (at 202.565 63.5 0) (effects (font (size 1 1))))
  (property "Value" "HEADER_MALE_4X1" (id 1) (at 207.645 76.835 0) (effects (font (size 1 1))))
  (property "Footprint" "e-radionica.com footprinti:HEADER_MALE_4X1" (id 2) (at 203.2 73.66 0) (effects (font (size 1 1)) hide))
  (property "Datasheet" "" (id 3) (at 203.2 73.66 0) (effects (font (size 1 1)) hide)) (pin "1") (pin "2") (pin "3") (pin "4"))

 (symbol (lib_id "e-radionica.com schematics:JST-SH_2pin_1mm_C145954") (at 60.96 78.74 0) (unit 1) (in_bom yes) (on_board yes)
  (property "Reference" "K3" (id 0) (at 60.96 74.93 0))
  (property "Value" "JST-SH_2pin_1mm_C145954" (id 1) (at 53.34 82.55 0))
  (property "Footprint" "e-radionica.com footprinti:JST-SH_2pin_1mm_C145954" (id 2) (at 60.96 78.74 0) (effects (font (size 1.27 1.27)) hide))
  (property "Datasheet" "" (id 3) (at 60.96 78.74 0) (effects (font (size 1.27 1.27)) hide)) (pin "1") (pin "2"))

 (symbol (lib_id "e-radionica.com schematics:0603C") (at 127.635 76.835 90) (unit 1) (in_bom yes) (on_board yes)
  (property "Reference" "C1" (id 0) (at 128.905 74.93 90) (effects (font (size 1 1)) (justify right)))
  (property "Value" "0.1uF" (id 1) (at 128.905 78.74 90) (effects (font (size 1 1)) (justify right)))
  (property "Footprint" "e-radionica.com footprinti:0603C" (id 2) (at 127.635 76.835 0) (effects (font (size 1 1)) hide))
  (property "Datasheet" "" (id 3) (at 127.635 76.835 0) (effects (font (size 1 1)) hide)) (pin "1") (pin "2"))

 (symbol (lib_id "e-radionica.com schematics:0603C") (at 160.02 69.85 90) (unit 1) (in_bom yes) (on_board yes)
  (property "Reference" "C2" (id 0) (at 156.845 71.12 0) (effects (font (size 1 1))))
  (property "Value" "0.1uF" (id 1) (at 163.195 69.85 0) (effects (font (size 1 1))))
  (property "Footprint" "e-radionica.com footprinti:0603C" (id 2) (at 160.02 69.85 0) (effects (font (size 1 1)) hide))
  (property "Datasheet" "" (id 3) (at 160.02 69.85 0) (effects (font (size 1 1)) hide)) (pin "1") (pin "2"))

 (symbol (lib_id "e-radionica.com schematics:FIDUCIAL") (at 180.34 158.75 0) (unit 1) (in_bom yes) (on_board yes)
  (property "Reference" "FD1" (id 0) (at 184.15 157.48 0) (effects (font (size 1.27 1.27)) (justify left)))
  (property "Value" "FIDUCIAL" (id 1) (at 184.15 160.02 0) (effects (font (size 1.27 1.27)) (justify left)))
  (property "Footprint" "e-radionica.com footprinti:FIDUCIAL_23" (id 2) (at 180.594 164.084 0) (effects (font (size 1.27 1.27)) hide))
  (property "Datasheet" "" (id 3) (at 180.34 158.75 0) (effects (font (size 1.27 1.27)) hide)))

 (symbol (lib_id "e-radionica.com schematics:LM393") (at 146.05 69.85 0) (unit 1) (in_bom yes) (on_board yes)
  (property "Reference" "U1" (id 0) (at 142.875 63.5 0))
  (property "Value" "LM393" (id 1) (at 146.05 76.2 0))
  (property "Footprint" "e-radionica.com footprinti:SOIC−8" (id 2) (at 149.86 72.39 0) (effects (font (size 1.27 1.27)) hide))
  (property "Datasheet" "" (id 3) (at 149.86 72.39 0) (effects (font (size 1.27 1.27)) hide)) (pin "1") (pin "2") (pin "3") (pin "4") (pin "5") (pin "6") (pin "7") (pin "8"))

 (sheet_instances (path "" (page "1")))

)
